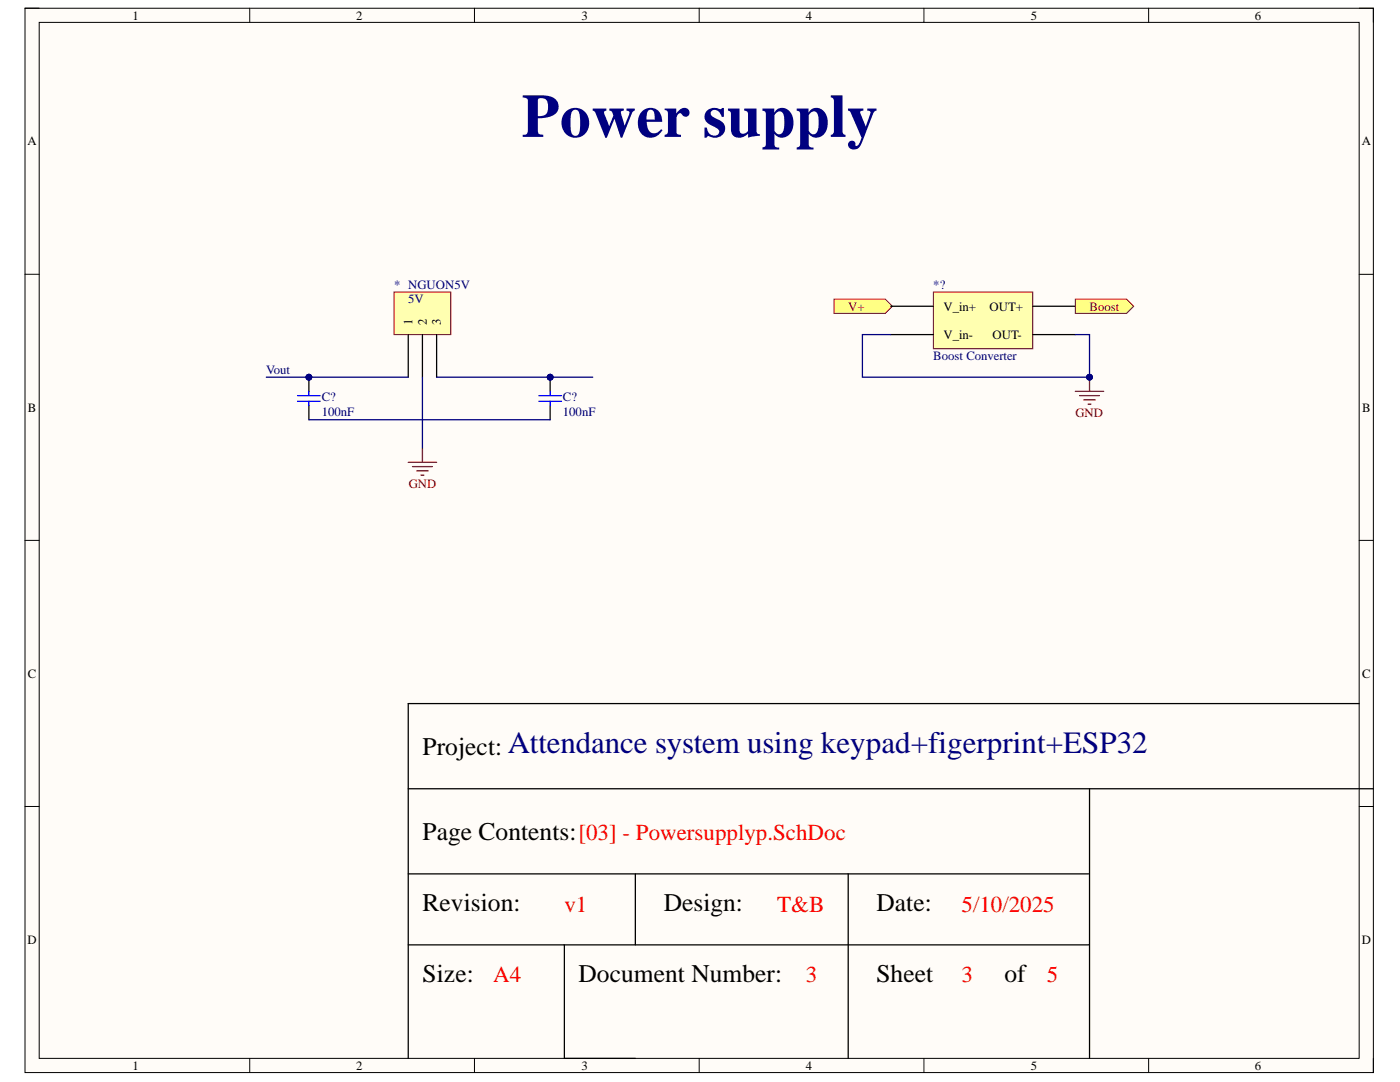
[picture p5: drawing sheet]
<svg xmlns="http://www.w3.org/2000/svg" width="279mm" height="216mm" viewBox="0 0 279 216" stroke-linecap="round" stroke-linejoin="round" font-family="sans-serif">
<path d="M5 1.6h269.1v212.4h-269.1z" fill-rule="evenodd" fill="#fffcf8"/>
<path d="M5 1.6h269.1v212.4h-269.1z" fill="none" stroke="#000" stroke-width=".2"/>
<path d="M7.8 4.5h263.5v206.7h-263.5z" fill-rule="evenodd" fill="#fffcf8"/>
<g fill="none" stroke="#000" stroke-width=".2">
<path d="M5 1.6h2.8M7.8 4.5h263.5v206.7h-263.5zM49.8 1.6v2.9M94.7 1.6v2.9M139.5 1.6v2.9M184.4 1.6v2.9M229.2 1.6v2.9M271.3 1.6h2.8v2.9M5 54.7h2.8M271.3 54.7h2.8M5 107.8h2.8M271.3 107.8h2.8"/>
<path d="M5 160.9h2.8M271.3 160.9h2.8M49.8 211.2v2.8M94.7 211.2v2.8M139.5 211.2v2.8M184.4 211.2v2.8M229.2 211.2v2.8M274.1 211.2v2.8"/>
</g>
<path d="M81.5 157.4h192.6M217.4 157.4v53.8M271.3 140.4h-189.8v70.8M81.5 174.4h135.9M126.8 174.4v14.1M169.3 174.4v36.8M81.5 188.5h135.9M112.6 188.5v22.7h14.2" fill="none" stroke="#000" stroke-width=".25"/>
<path d="M78.6 58.3h11.4v8.5h-11.4z" fill-rule="evenodd" fill="#ffffb0"/>
<path d="M78.6 58.3h11.4v8.5h-11.4z" fill="none" stroke="#800000" stroke-width=".2"/>
<path d="M81.5 66.8v8.5M84.3 66.8v8.5M87.1 66.8v8.5" fill="none" stroke="#000" stroke-width=".25"/>
<path d="M166.4 59.7h10.3l1.4 1.4-1.4 1.4h-10.3z" fill-rule="evenodd" fill="#ffff80"/>
<path d="M166.4 59.7h10.3l1.4 1.4-1.4 1.4h-10.3z" fill="none" stroke="#800000" stroke-width=".2"/>
<path d="M61.6 80.9v2.9M109.8 80.9v2.9" fill="none" stroke="#000" stroke-width=".25"/>
<path d="M59.4 78.9h4.5M61.6 78.1v.8M107.5 78.9h4.6M109.8 78.1v.8M59.4 80.1h4.5M61.6 80.1v.8M107.5 80.1h4.6M109.8 80.1v.8" fill="none" stroke="#00f" stroke-width=".25"/>
<path d="M81.5 92.3h5.6M82.3 93.1h4M83.2 93.9h2.2M84 94.8h.6M84.3 89.4v2.9" fill="none" stroke="#800000" stroke-width=".25"/>
<path d="M186.3 58.3h19.8v11.3h-19.8z" fill-rule="evenodd" fill="#ffffb0"/>
<path d="M186.3 58.3h19.8v11.3h-19.8z" fill="none" stroke="#800000" stroke-width=".2"/>
<path d="M177.8 61.1h8.5M177.8 66.8h8.5M206.1 61.1h8.5M206.1 66.8h8.5" fill="none" stroke="#000" stroke-width=".25"/>
<path d="M214.6 59.7h10.2l1.4 1.4-1.4 1.4h-10.2z" fill-rule="evenodd" fill="#ffff80"/>
<path d="M214.6 59.7h10.2l1.4 1.4-1.4 1.4h-10.2z" fill="none" stroke="#800000" stroke-width=".2"/>
<path d="M214.6 78.1h5.7M215.4 78.9h4M216.3 79.8h2.3M217.4 75.3v2.8M217.2 80.6h.5" fill="none" stroke="#800000" stroke-width=".25"/>
<circle cx="217.4" cy="75.3" r=".57" fill="#000080"/>
<circle cx="217.4" cy="75.3" r=".57" fill="none" stroke="#000080" stroke-width=".2"/>
<path d="M53.1 75.3h28.4M84.3 75.3v14.1M87.1 75.3h31.2M214.6 66.8h2.8v8.5M61.6 83.8h48.2" fill="none" stroke="#000080" stroke-width=".25"/>
<circle cx="217.4" cy="75.3" r=".57" fill="#000080"/>
<circle cx="217.4" cy="75.3" r=".57" fill="none" stroke="#000080" stroke-width=".2"/>
<path d="M177.8 66.8h-5.7v8.5h45.3" fill="none" stroke="#000080" stroke-width=".25"/>
<circle cx="217.4" cy="75.3" r=".57" fill="#000080"/>
<circle cx="217.4" cy="75.3" r=".57" fill="none" stroke="#000080" stroke-width=".2"/>
<text font-size="12.3" fill="#000080" x="104.1" y="27.3">Power supply</text>
<text font-size="6.2" fill="#000080" x="101.3" y="150.3">Attendance system using keypad+figerprint+ESP32</text>
<g font-size="5.1">
<text x="84.3" y="150.6">Project:</text>
<text x="84.3" y="167.6">Page Contents:[03] - Powersupplyp.SchDoc</text>
<text x="84.3" y="181.7">Revision:</text>
<text x="132.5" y="181.7">Design:</text>
<text x="174.9" y="181.7">Date:</text>
<text x="84.3" y="195.9">Size:</text>
<text x="115.5" y="195.9">Document Number:</text>
<text x="174.9" y="195.9">Sheet</text>
<text x="200.5" y="195.9">of</text>
</g>
<g font-size="4.6" fill="#f00">
<text x="112.7" y="181.9">v1</text>
<text x="155.1" y="181.9">T&amp;B</text>
<text x="191.9" y="181.9">5/10/2025</text>
<text x="98.5" y="196">A4</text>
<text x="160.8" y="196">3</text>
<text x="191.9" y="196">3</text>
<text x="208.9" y="196">5</text>
</g>
<g font-size="3.9" fill="#000080">
<text x="61" y="77.5">PIC?01</text>
<text x="109" y="77.5">PIC?01</text>
</g>
<g font-size="2.5">
<text x="26.5" y="3.9">1</text>
<text x="71" y="3.9">2</text>
<text x="116" y="3.9">3</text>
<text x="160.8" y="3.9">4</text>
<text x="205.7" y="3.9">5</text>
<text x="250.4" y="3.9">6</text>
<text x="5.5" y="29">A</text>
<text x="271.8" y="29">A</text>
<text x="82.3" y="64.8" transform="rotate(-90 82.3 64.8)">1</text>
<text x="85.2" y="64.8" transform="rotate(-90 85.2 64.8)">2</text>
<text x="88" y="64.8" transform="rotate(-90 88 64.8)">3</text>
<text x="188.3" y="62">V_in+</text>
<text x="197.5" y="62">OUT+</text>
<text x="188.3" y="67.7">V_in-</text>
<text x="198.1" y="67.7">OUT-</text>
<text x="5.6" y="82.1">B</text>
<text x="271.8" y="82.1">B</text>
<text x="5.6" y="135.2">C</text>
<text x="271.8" y="135.2">C</text>
<text x="5.5" y="188.3">D</text>
<text x="271.8" y="188.3">D</text>
<text x="26.5" y="213.4">1</text>
<text x="71" y="213.4">2</text>
<text x="116" y="213.4">3</text>
<text x="160.8" y="213.4">4</text>
<text x="205.7" y="213.4">5</text>
<text x="250.4" y="213.4">6</text>
</g>
<g font-size="2.5" fill="#000080">
<text x="78.7" y="57.7">* NGUON5V</text>
<text x="186.2" y="57.7">*?</text>
<text x="81.5" y="60.5">5V</text>
<text x="186.2" y="71.9">Boost Converter</text>
<text x="53.1" y="74.7">Vout</text>
<text x="64.2" y="83">100nF</text>
<text x="64.2" y="80.1">C?</text>
<text x="112.3" y="83">100nF</text>
<text x="112.3" y="80.1">C?</text>
</g>
<g font-size="2.5" fill="#800000">
<text x="169.2" y="62">V+</text>
<text x="217.5" y="62">Boost</text>
<text x="214.7" y="83.2">GND</text>
<text x="81.6" y="97.3">GND</text>
</g>
</svg>
